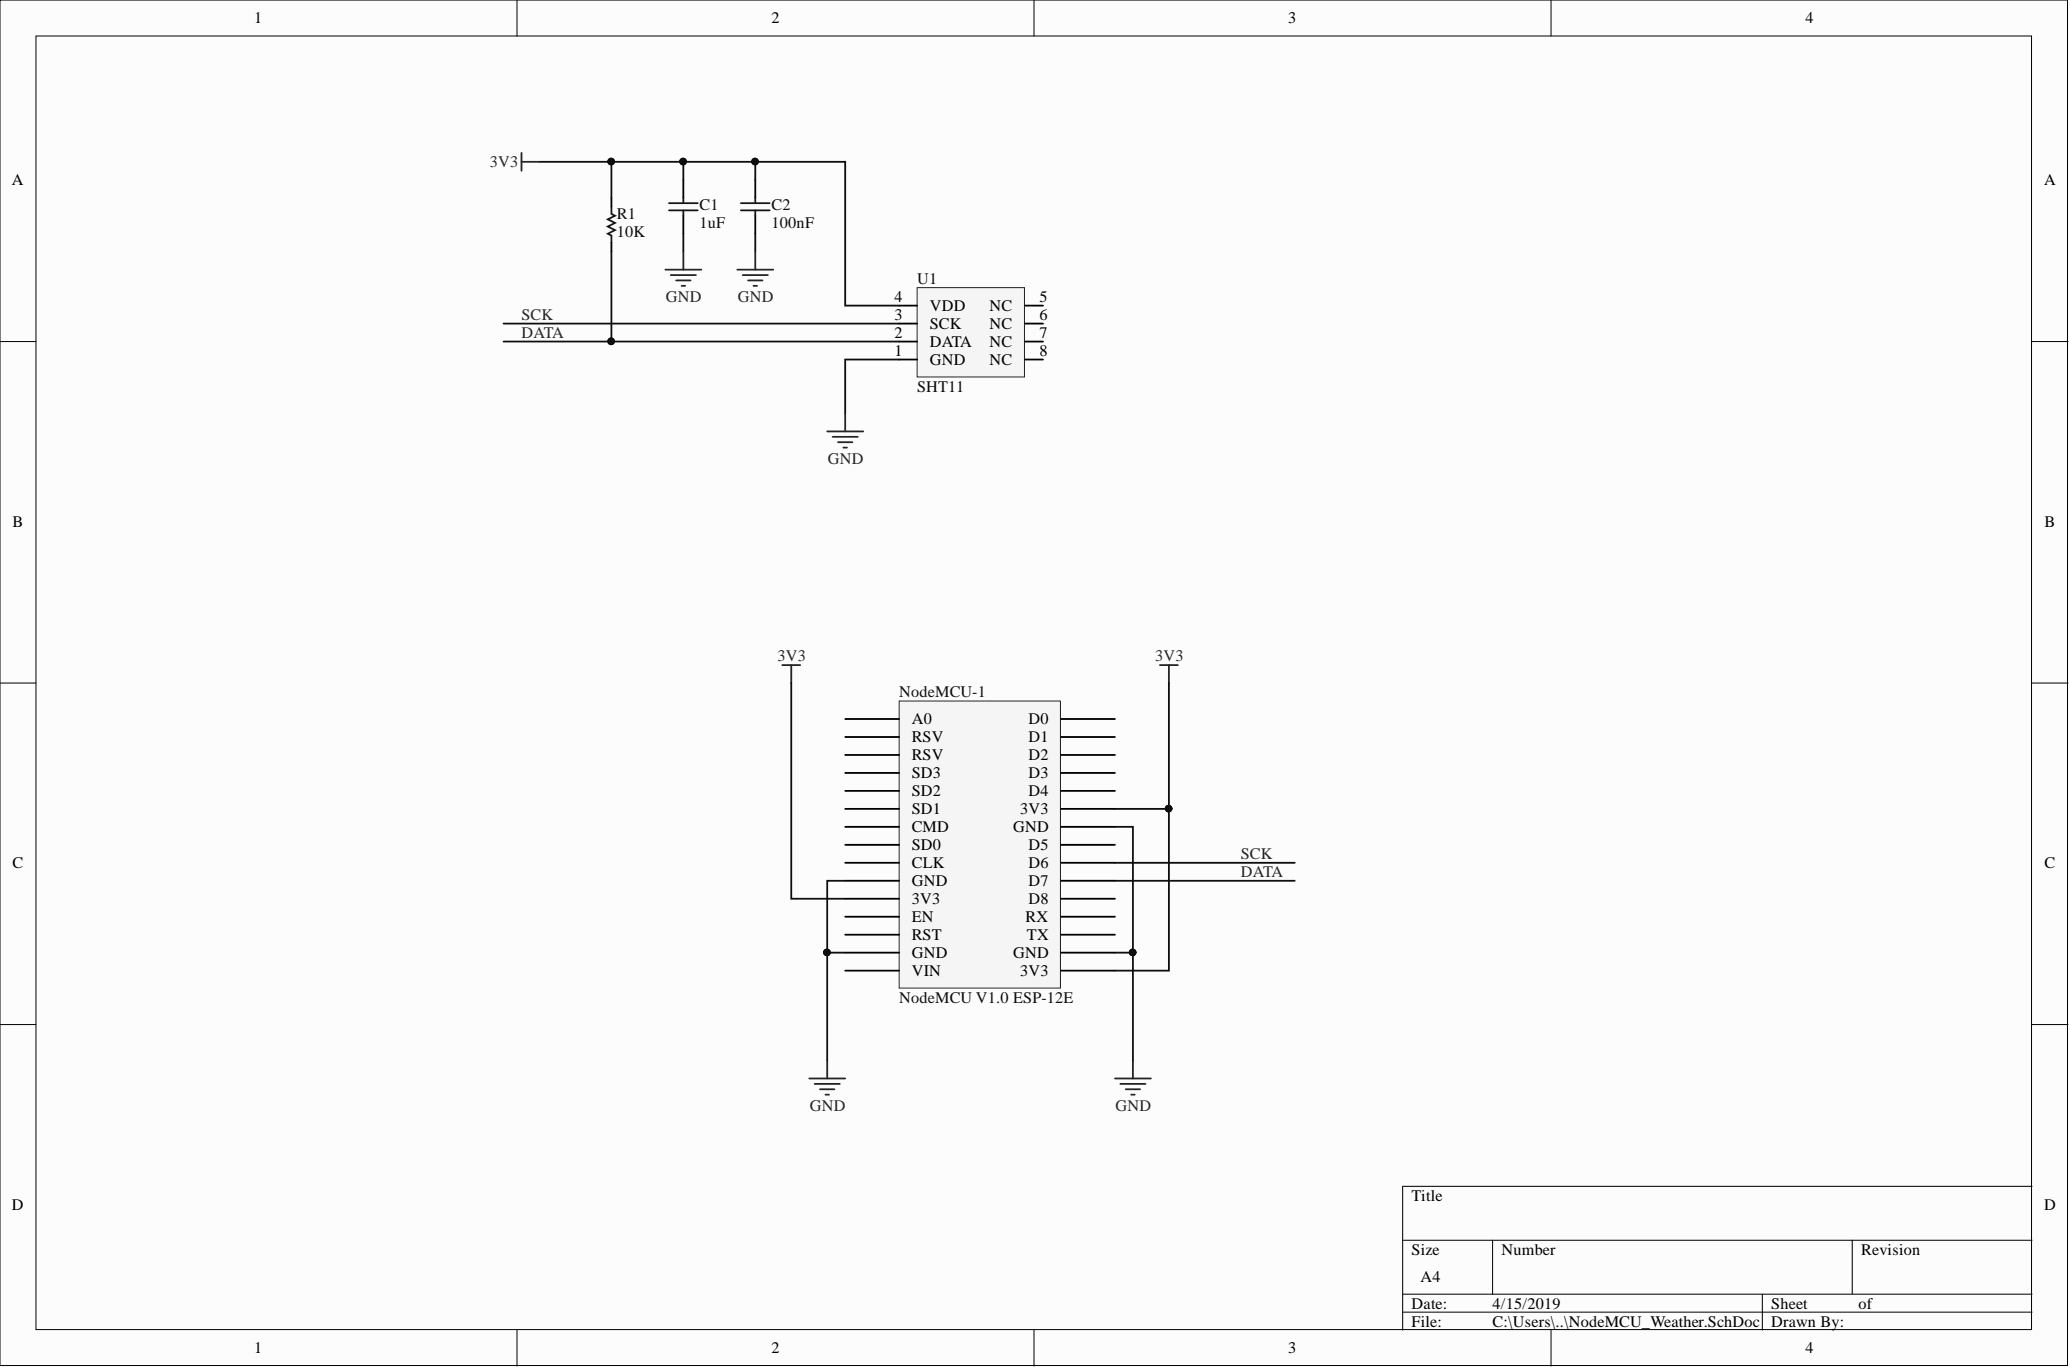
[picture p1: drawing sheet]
<svg xmlns="http://www.w3.org/2000/svg" width="292mm" height="193mm" viewBox="0 0 292 193" stroke-linecap="round" stroke-linejoin="round" font-family="sans-serif">
<g fill="#fcfcfc" stroke="#000" stroke-width=".14">
<path d="M0 0h291.7v192.6h-291.7z"/>
<path d="M5.1 5.1h281.6v182.5h-281.6z"/>
</g>
<g fill="none" stroke="#000" stroke-width=".14">
<path d="M73 0v5.1M145.9 0v5.1M218.9 0v5.1M0 48.2h5.1M286.7 48.2h5.1M0 96.4h5.1M286.7 96.4h5.1M0 144.5h5.1M286.7 144.5h5.1M197.9 174.9h88.8M210.6 174.9v7.7M261.4 174.9v7.7"/>
<path d="M286.7 167.3h-88.8v20.3M73 187.6v5.1M145.9 187.6v5.1M197.9 182.6h88.8M197.9 185.1h88.8M218.9 187.6v5.1M248.7 182.6v5"/>
</g>
<path d="M126.9 98.9h22.7v40.5h-22.7z" fill="#f5f5f5" stroke="#262626" stroke-width=".14"/>
<g fill="none" stroke="#000" stroke-width=".25">
<path d="M119.3 119.2h7.6M119.3 116.6h7.6M119.3 114.1h7.6M119.3 111.6h7.6M119.3 109h7.6M119.3 106.5h7.6M119.3 104h7.6M119.3 101.4h7.6M149.7 119.2h7.6M149.7 116.6h7.6M149.7 114.1h7.6M149.7 111.6h7.6"/>
<path d="M149.7 109h7.6M149.7 106.5h7.6M149.7 104h7.6M149.7 101.4h7.6M119.3 136.9h7.6M119.3 134.4h7.6M119.3 131.8h7.6M119.3 129.3h7.6M119.3 126.8h7.6M119.3 124.2h7.6M119.3 121.7h7.6M149.7 136.9h7.6"/>
<path d="M149.7 134.4h7.6M149.7 131.8h7.6M149.7 129.3h7.6M149.7 126.8h7.6M149.7 124.2h7.6M149.7 121.7h7.6"/>
</g>
<path d="M129.4 40.6h15.2v12.6h-15.2z" fill="#f5f5f5" stroke="#262626" stroke-width=".14"/>
<g fill="none" stroke="#000" stroke-width=".25">
<path d="M86.3 27.9v1.3M86.3 34.2v1.3M96.4 25.4v2.5M96.4 30.4v2.6M106.6 25.4v2.5M106.6 30.4v2.6M126.9 50.7h2.5M126.9 48.2h2.5M126.9 45.6h2.5M126.9 43.1h2.5M144.6 50.7h2.6M144.6 48.2h2.6"/>
<path d="M144.6 45.6h2.6M144.6 43.1h2.6"/>
</g>
<g fill="none" stroke="#262626" stroke-width=".25">
<path d="M73.6 21.6v2.5M73.6 22.8h2.5M93.9 38h5.1M94.7 38.8h3.5M95.4 39.6h2M96.4 35.5v2.5M104 38h5.1M104.8 38.8h3.6M105.6 39.6h2M106.6 35.5v2.5M96.2 40.3h.5M106.3 40.3h.5"/>
<path d="M119.3 58.3v2.6M116.7 60.9h5.1M117.5 61.6h3.5M118.3 62.4h2M119 63.1h.5M110.4 93.8h2.5M111.7 93.8v2.6M163.7 93.8h2.5M164.9 93.8v2.6M114.2 152.1h5.1M115 152.9h3.5M115.7 153.7h2"/>
<path d="M116.5 154.4h.5M116.7 149.6v2.5M157.3 152.1h5.1M158.1 152.9h3.5M158.9 153.7h2M159.6 154.4h.5M159.9 149.6v2.5"/>
</g>
<g fill="none" stroke="#0e0e0e" stroke-width=".25">
<path d="M76.1 22.8h43.2v20.3h7.6M86.3 22.8v5.1M86.3 35.5v12.7M96.4 22.8v2.6M96.4 33v2.5M106.6 22.8v2.6M106.6 33v2.5M71.1 48.2h55.8M71.1 45.6h55.8M126.9 50.7h-7.6v7.6M111.7 96.4v30.4h7.6M164.9 96.4v40.5h-7.6"/>
<path d="M157.3 116.6h2.6v17.8M157.3 114.1h7.6M119.3 134.4h-2.6v15.2M119.3 124.2h-2.6v10.2M157.3 134.4h2.6v15.2M157.3 124.2h25.4M157.3 121.7h25.4"/>
</g>
<g fill="#0e0e0e" stroke="#0e0e0e" stroke-width=".14">
<circle cx="116.7" cy="134.3" r=".47"/>
<circle cx="159.8" cy="134.3" r=".47"/>
<circle cx="106.5" cy="22.8" r=".47"/>
<circle cx="96.4" cy="22.8" r=".47"/>
<circle cx="86.2" cy="22.8" r=".47"/>
<circle cx="164.9" cy="114.1" r=".47"/>
<circle cx="86.2" cy="48.1" r=".47"/>
</g>
<path d="M86.3 29.2v1l.5 .2-1 .5 1 .5-1 .6 1 .5-1 .5 .5 .2v1M94.4 28.7h4.1M94.4 29.7h4.1M96.4 27.9v.8M96.4 29.7v.7M104.5 28.7h4.1M104.5 29.7h4.1M106.6 27.9v.8M106.6 29.7v.7" fill="none" stroke="#1c1c1c" stroke-width=".25"/>
<g font-size="2.3">
<text x="35.9" y="3.3">1</text>
<text x="108.9" y="3.3">2</text>
<text x="181.8" y="3.3">3</text>
<text x="254.8" y="3.3">4</text>
<text x="1.7" y="26.1">A</text>
<text x="288.4" y="26.1">A</text>
<text x="126.2" y="47.7">2</text>
<text x="126.2" y="45.1">3</text>
<text x="126.2" y="42.6">4</text>
<text x="131.2" y="46.4">SCK</text>
<text x="131.2" y="43.9">VDD</text>
<text x="139.7" y="43.9">NC</text>
<text x="139.7" y="46.4">NC</text>
<text x="146.7" y="42.6">5</text>
<text x="146.7" y="45.1">6</text>
<text x="146.7" y="47.7">7</text>
<text x="126.2" y="50.2">1</text>
<text x="131.2" y="51.5">GND</text>
<text x="131.2" y="48.9">DATA</text>
<text x="139.7" y="48.9">NC</text>
<text x="139.7" y="51.5">NC</text>
<text x="146.7" y="50.2">8</text>
<text x="1.8" y="74.3">B</text>
<text x="288.5" y="74.3">B</text>
<text x="128.7" y="107.3">RSV</text>
<text x="128.7" y="104.7">RSV</text>
<text x="128.7" y="102.2">A0</text>
<text x="145.2" y="107.3">D2</text>
<text x="145.2" y="104.7">D1</text>
<text x="145.2" y="102.2">D0</text>
<text x="128.7" y="112.3">SD2</text>
<text x="128.7" y="109.8">SD3</text>
<text x="145.2" y="112.3">D4</text>
<text x="145.2" y="109.8">D3</text>
<text x="128.7" y="119.9">SD0</text>
<text x="128.7" y="117.4">CMD</text>
<text x="128.7" y="114.9">SD1</text>
<text x="143" y="117.4">GND</text>
<text x="144" y="114.9">3V3</text>
<text x="145.2" y="119.9">D5</text>
<text x="1.8" y="122.5">C</text>
<text x="128.7" y="125">GND</text>
<text x="128.7" y="122.5">CLK</text>
<text x="145.2" y="125">D7</text>
<text x="145.2" y="122.5">D6</text>
<text x="288.5" y="122.5">C</text>
<text x="128.7" y="130.1">EN</text>
<text x="128.7" y="127.5">3V3</text>
<text x="144.7" y="130.1">RX</text>
<text x="145.2" y="127.5">D8</text>
<text x="128.7" y="137.7">VIN</text>
<text x="128.7" y="135.1">GND</text>
<text x="128.7" y="132.6">RST</text>
<text x="143" y="135.1">GND</text>
<text x="144" y="137.7">3V3</text>
<text x="144.9" y="132.6">TX</text>
<text x="1.7" y="170.6">D</text>
<text x="199.2" y="169.4">Title</text>
<text x="288.4" y="170.6">D</text>
<text x="199.2" y="177">Size</text>
<text x="211.9" y="177">Number</text>
<text x="262.6" y="177">Revision</text>
<text x="199.2" y="184.6">Date:</text>
<text x="200.5" y="180.8">A4</text>
<text x="210.6" y="184.6">4/15/2019</text>
<text x="250" y="184.6">Sheet</text>
<text x="262.2" y="184.6">of</text>
<text x="35.9" y="190.9">1</text>
<text x="108.9" y="190.9">2</text>
<text x="181.8" y="190.9">3</text>
<text x="199.2" y="187.1">File:</text>
<text x="210.6" y="187.1">C:\Users\..\NodeMCU_Weather.SchDoc</text>
<text x="250" y="187.1">Drawn By:</text>
<text x="254.8" y="190.9">4</text>
</g>
<g font-size="2.3" fill="#262626">
<text x="69.1" y="23.6">3V3</text>
<text x="73.6" y="45.1">SCK</text>
<text x="73.6" y="47.7">DATA</text>
<text x="94" y="42.6">GND</text>
<text x="104.1" y="42.6">GND</text>
<text x="116.8" y="65.4">GND</text>
<text x="109.7" y="93.3">3V3</text>
<text x="163" y="93.3">3V3</text>
<text x="175.1" y="121.2">SCK</text>
<text x="175.1" y="123.7">DATA</text>
<text x="114.3" y="156.7">GND</text>
<text x="157.4" y="156.7">GND</text>
</g>
<g font-size="2.3" fill="#0e0e0e">
<text x="98.7" y="29.7">C1</text>
<text x="108.9" y="29.7">C2</text>
<text x="87" y="30.9">R1</text>
<text x="87" y="33.5">10K</text>
<text x="98.7" y="32.2">1uF</text>
<text x="108.9" y="32.2">100nF</text>
<text x="129.4" y="40.1">U1</text>
<text x="129.4" y="55.3">SHT11</text>
<text x="126.9" y="98.4">NodeMCU-1</text>
<text x="126.9" y="141.5">NodeMCU V1.0 ESP-12E</text>
</g>
</svg>
